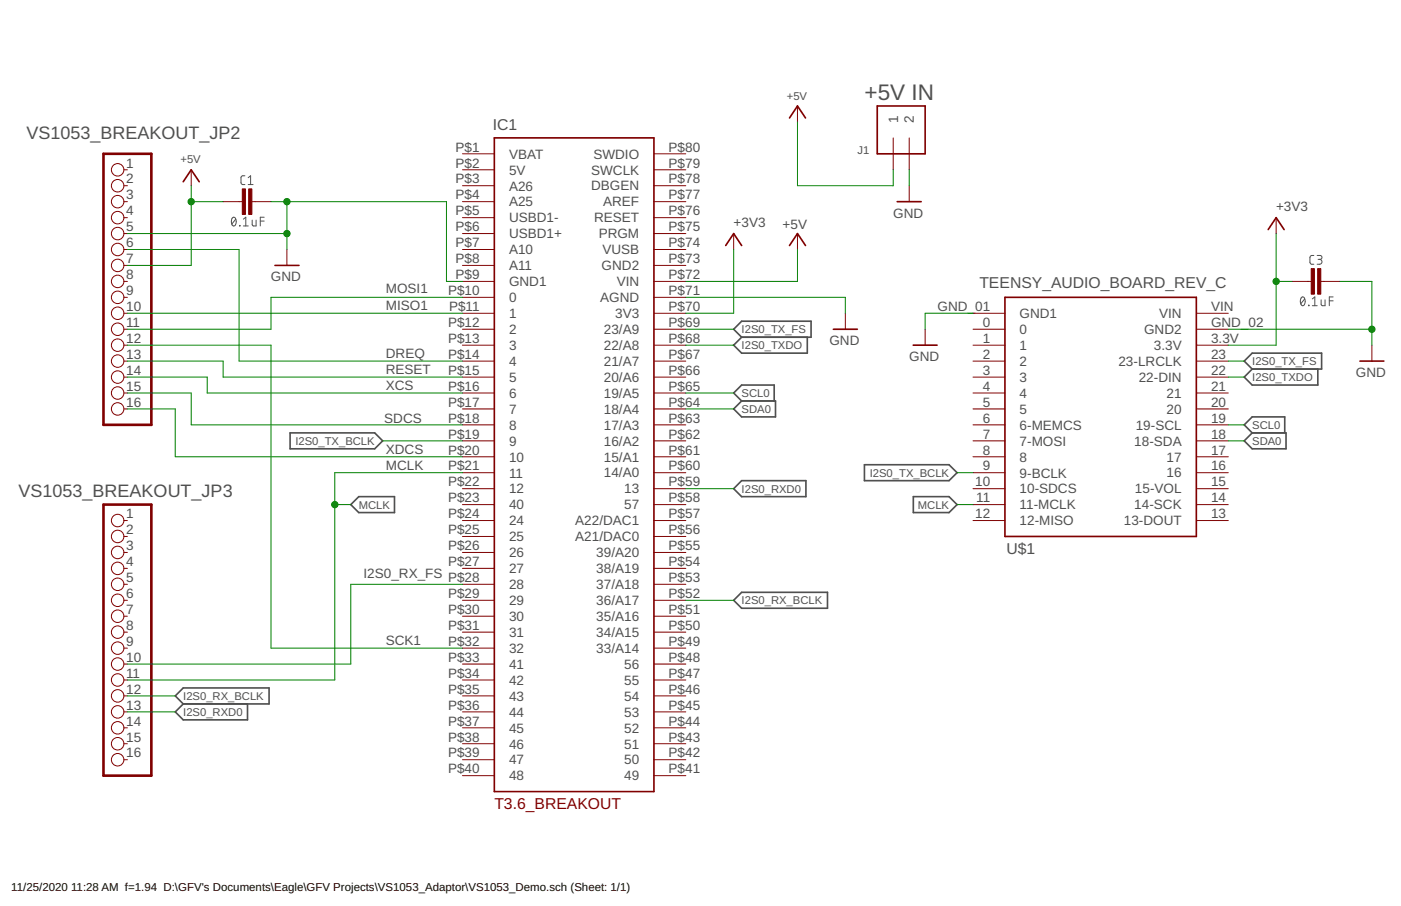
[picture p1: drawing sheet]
<?xml version="1.0" encoding="utf-8"?>
<!DOCTYPE eagle SYSTEM "eagle.dtd">
<!--
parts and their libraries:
microbuilder: This work is placed in the public domain, and may be freely used for commercial and non-commercial work with the following conditions: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
SparkFun-Capacitors: Licensing: Creative Commons ShareAlike 4.0 International - https://creativecommons.org/licenses/by-sa/4.0
-->
<eagle version="9.5.1">
<drawing>
<settings>
<setting alwaysvectorfont="no"/>
<setting verticaltext="up"/>
</settings>
<grid distance="0.1" unitdist="inch" unit="inch" style="lines" multiple="1" display="yes" altdistance="0.01" altunitdist="inch" altunit="inch"/>
<schematic xreflabel="%F%N/%S.%C%R" xrefpart="/%S.%C%R">
<libraries>
<library name="microbuilder">
<symbols>
<symbol name="PINHD16">
<wire x1="-6.35" y1="-22.86" x2="1.27" y2="-22.86" width="0.4064" layer="94"/>
<wire x1="1.27" y1="-22.86" x2="1.27" y2="20.32" width="0.4064" layer="94"/>
<wire x1="1.27" y1="20.32" x2="-6.35" y2="20.32" width="0.4064" layer="94"/>
<wire x1="-6.35" y1="20.32" x2="-6.35" y2="-22.86" width="0.4064" layer="94"/>
<text x="-6.35" y="20.955" size="1.778" layer="95">&gt;NAME</text>
<text x="-6.35" y="-25.4" size="1.778" layer="96">&gt;VALUE</text>
<pin name="1" x="-2.54" y="17.78" visible="pad" length="short" direction="pas" function="dot"/>
<pin name="2" x="-2.54" y="15.24" visible="pad" length="short" direction="pas" function="dot"/>
<pin name="3" x="-2.54" y="12.7" visible="pad" length="short" direction="pas" function="dot"/>
<pin name="4" x="-2.54" y="10.16" visible="pad" length="short" direction="pas" function="dot"/>
<pin name="5" x="-2.54" y="7.62" visible="pad" length="short" direction="pas" function="dot"/>
<pin name="6" x="-2.54" y="5.08" visible="pad" length="short" direction="pas" function="dot"/>
<pin name="7" x="-2.54" y="2.54" visible="pad" length="short" direction="pas" function="dot"/>
<pin name="8" x="-2.54" y="0" visible="pad" length="short" direction="pas" function="dot"/>
<pin name="9" x="-2.54" y="-2.54" visible="pad" length="short" direction="pas" function="dot"/>
<pin name="10" x="-2.54" y="-5.08" visible="pad" length="short" direction="pas" function="dot"/>
<pin name="11" x="-2.54" y="-7.62" visible="pad" length="short" direction="pas" function="dot"/>
<pin name="12" x="-2.54" y="-10.16" visible="pad" length="short" direction="pas" function="dot"/>
<pin name="13" x="-2.54" y="-12.7" visible="pad" length="short" direction="pas" function="dot"/>
<pin name="14" x="-2.54" y="-15.24" visible="pad" length="short" direction="pas" function="dot"/>
<pin name="15" x="-2.54" y="-17.78" visible="pad" length="short" direction="pas" function="dot"/>
<pin name="16" x="-2.54" y="-20.32" visible="pad" length="short" direction="pas" function="dot"/>
</symbol>
<symbol name="1X2">
<wire x1="-2.54" y1="5.08" x2="-2.54" y2="-2.54" width="0.254" layer="94"/>
<wire x1="-2.54" y1="-2.54" x2="5.08" y2="-2.54" width="0.254" layer="94"/>
<wire x1="5.08" y1="-2.54" x2="5.08" y2="5.08" width="0.254" layer="94"/>
<wire x1="5.08" y1="5.08" x2="-2.54" y2="5.08" width="0.254" layer="94"/>
<pin name="1" x="-5.08" y="2.54" visible="pin" length="middle" direction="pas"/>
<pin name="2" x="-5.08" y="0" visible="pin" length="middle" direction="pas"/>
<text x="-2.54" y="-5.08" size="1.27" layer="96">&gt;VALUE</text>
<text x="-2.54" y="7.62" size="1.27" layer="95">&gt;NAME</text>
</symbol>
</symbols>
<devicesets>
<deviceset name="HEADER-1X16" prefix="JP" uservalue="yes">
<gates>
<gate name="A" symbol="PINHD16" x="0" y="0"/>
</gates>
<devices>
<device name="" package="1X16_OVAL">
<connects>
<connect gate="A" pin="1" pad="1"/>
<connect gate="A" pin="10" pad="10"/>
<connect gate="A" pin="11" pad="11"/>
<connect gate="A" pin="12" pad="12"/>
<connect gate="A" pin="13" pad="13"/>
<connect gate="A" pin="14" pad="14"/>
<connect gate="A" pin="15" pad="15"/>
<connect gate="A" pin="16" pad="16"/>
<connect gate="A" pin="2" pad="2"/>
<connect gate="A" pin="3" pad="3"/>
<connect gate="A" pin="4" pad="4"/>
<connect gate="A" pin="5" pad="5"/>
<connect gate="A" pin="6" pad="6"/>
<connect gate="A" pin="7" pad="7"/>
<connect gate="A" pin="8" pad="8"/>
<connect gate="A" pin="9" pad="9"/>
</connects>
<technologies>
<technology name=""/>
</technologies>
</device>
<device name="ROUND" package="1X16_ROUND">
<connects>
<connect gate="A" pin="1" pad="1"/>
<connect gate="A" pin="10" pad="10"/>
<connect gate="A" pin="11" pad="11"/>
<connect gate="A" pin="12" pad="12"/>
<connect gate="A" pin="13" pad="13"/>
<connect gate="A" pin="14" pad="14"/>
<connect gate="A" pin="15" pad="15"/>
<connect gate="A" pin="16" pad="16"/>
<connect gate="A" pin="2" pad="2"/>
<connect gate="A" pin="3" pad="3"/>
<connect gate="A" pin="4" pad="4"/>
<connect gate="A" pin="5" pad="5"/>
<connect gate="A" pin="6" pad="6"/>
<connect gate="A" pin="7" pad="7"/>
<connect gate="A" pin="8" pad="8"/>
<connect gate="A" pin="9" pad="9"/>
</connects>
<technologies>
<technology name=""/>
</technologies>
</device>
<device name="2MM" package="1X16_2MM">
<connects>
<connect gate="A" pin="1" pad="P$1"/>
<connect gate="A" pin="10" pad="P$10"/>
<connect gate="A" pin="11" pad="P$11"/>
<connect gate="A" pin="12" pad="P$12"/>
<connect gate="A" pin="13" pad="P$13"/>
<connect gate="A" pin="14" pad="P$14"/>
<connect gate="A" pin="15" pad="P$15"/>
<connect gate="A" pin="16" pad="P$16"/>
<connect gate="A" pin="2" pad="P$2"/>
<connect gate="A" pin="3" pad="P$3"/>
<connect gate="A" pin="4" pad="P$4"/>
<connect gate="A" pin="5" pad="P$5"/>
<connect gate="A" pin="6" pad="P$6"/>
<connect gate="A" pin="7" pad="P$7"/>
<connect gate="A" pin="8" pad="P$8"/>
<connect gate="A" pin="9" pad="P$9"/>
</connects>
<technologies>
<technology name=""/>
</technologies>
</device>
<device name="2MM_OVAL" package="1X16_2MM_OVAL">
<connects>
<connect gate="A" pin="1" pad="P$1"/>
<connect gate="A" pin="10" pad="P$10"/>
<connect gate="A" pin="11" pad="P$11"/>
<connect gate="A" pin="12" pad="P$12"/>
<connect gate="A" pin="13" pad="P$13"/>
<connect gate="A" pin="14" pad="P$14"/>
<connect gate="A" pin="15" pad="P$15"/>
<connect gate="A" pin="16" pad="P$16"/>
<connect gate="A" pin="2" pad="P$2"/>
<connect gate="A" pin="3" pad="P$3"/>
<connect gate="A" pin="4" pad="P$4"/>
<connect gate="A" pin="5" pad="P$5"/>
<connect gate="A" pin="6" pad="P$6"/>
<connect gate="A" pin="7" pad="P$7"/>
<connect gate="A" pin="8" pad="P$8"/>
<connect gate="A" pin="9" pad="P$9"/>
</connects>
<technologies>
<technology name=""/>
</technologies>
</device>
</devices>
</deviceset>
<deviceset name="TERMBLOCK_1X2" prefix="J" uservalue="yes">
<gates>
<gate name="G$1" symbol="1X2" x="0" y="0"/>
</gates>
<devices>
<device name="" package="TERMBLOCK_1X2-3.5MM">
<connects>
<connect gate="G$1" pin="1" pad="1"/>
<connect gate="G$1" pin="2" pad="2"/>
</connects>
<technologies>
<technology name=""/>
</technologies>
</device>
</devices>
</deviceset>
</devicesets>
</library>
<library name="GFV">
<symbols>
<symbol name="T3.6_BREAKOUT">
<pin name="VBAT" x="-17.78" y="48.26" length="middle"/>
<pin name="5V" x="-17.78" y="45.72" length="middle"/>
<wire x1="-12.7" y1="50.8" x2="-12.7" y2="-53.34" width="0.254" layer="94"/>
<wire x1="-12.7" y1="-53.34" x2="12.7" y2="-53.34" width="0.254" layer="94"/>
<wire x1="12.7" y1="-53.34" x2="12.7" y2="50.8" width="0.254" layer="94"/>
<wire x1="12.7" y1="50.8" x2="-12.7" y2="50.8" width="0.254" layer="94"/>
<pin name="A26" x="-17.78" y="43.18" length="middle"/>
<pin name="A25" x="-17.78" y="40.64" length="middle"/>
<pin name="USBD1-" x="-17.78" y="38.1" length="middle"/>
<pin name="USBD1+" x="-17.78" y="35.56" length="middle"/>
<pin name="A11" x="-17.78" y="30.48" length="middle"/>
<pin name="GND1" x="-17.78" y="27.94" length="middle"/>
<pin name="0" x="-17.78" y="25.4" length="middle"/>
<pin name="1" x="-17.78" y="22.86" length="middle"/>
<pin name="2" x="-17.78" y="20.32" length="middle"/>
<pin name="3" x="-17.78" y="17.78" length="middle"/>
<pin name="4" x="-17.78" y="15.24" length="middle"/>
<pin name="5" x="-17.78" y="12.7" length="middle"/>
<pin name="6" x="-17.78" y="10.16" length="middle"/>
<pin name="7" x="-17.78" y="7.62" length="middle"/>
<pin name="8" x="-17.78" y="5.08" length="middle"/>
<pin name="9" x="-17.78" y="2.54" length="middle"/>
<pin name="10" x="-17.78" y="0" length="middle"/>
<pin name="11" x="-17.78" y="-2.54" length="middle"/>
<pin name="12" x="-17.78" y="-5.08" length="middle"/>
<pin name="40" x="-17.78" y="-7.62" length="middle"/>
<pin name="24" x="-17.78" y="-10.16" length="middle"/>
<pin name="25" x="-17.78" y="-12.7" length="middle"/>
<pin name="26" x="-17.78" y="-15.24" length="middle"/>
<pin name="27" x="-17.78" y="-17.78" length="middle"/>
<pin name="28" x="-17.78" y="-20.32" length="middle"/>
<pin name="29" x="-17.78" y="-22.86" length="middle"/>
<pin name="30" x="-17.78" y="-25.4" length="middle"/>
<pin name="31" x="-17.78" y="-27.94" length="middle"/>
<pin name="32" x="-17.78" y="-30.48" length="middle"/>
<pin name="41" x="-17.78" y="-33.02" length="middle"/>
<pin name="42" x="-17.78" y="-35.56" length="middle"/>
<pin name="43" x="-17.78" y="-38.1" length="middle"/>
<pin name="44" x="-17.78" y="-40.64" length="middle"/>
<pin name="45" x="-17.78" y="-43.18" length="middle"/>
<pin name="46" x="-17.78" y="-45.72" length="middle"/>
<pin name="47" x="-17.78" y="-48.26" length="middle"/>
<pin name="48" x="-17.78" y="-50.8" length="middle"/>
<pin name="A10" x="-17.78" y="33.02" length="middle"/>
<pin name="49" x="17.78" y="-50.8" length="middle" rot="R180"/>
<pin name="50" x="17.78" y="-48.26" length="middle" rot="R180"/>
<pin name="51" x="17.78" y="-45.72" length="middle" rot="R180"/>
<pin name="52" x="17.78" y="-43.18" length="middle" rot="R180"/>
<pin name="53" x="17.78" y="-40.64" length="middle" rot="R180"/>
<pin name="54" x="17.78" y="-38.1" length="middle" rot="R180"/>
<pin name="55" x="17.78" y="-35.56" length="middle" rot="R180"/>
<pin name="56" x="17.78" y="-33.02" length="middle" rot="R180"/>
<pin name="33/A14" x="17.78" y="-30.48" length="middle" rot="R180"/>
<pin name="34/A15" x="17.78" y="-27.94" length="middle" rot="R180"/>
<pin name="35/A16" x="17.78" y="-25.4" length="middle" rot="R180"/>
<pin name="36/A17" x="17.78" y="-22.86" length="middle" rot="R180"/>
<pin name="37/A18" x="17.78" y="-20.32" length="middle" rot="R180"/>
<pin name="38/A19" x="17.78" y="-17.78" length="middle" rot="R180"/>
<pin name="39/A20" x="17.78" y="-15.24" length="middle" rot="R180"/>
<pin name="A21/DAC0" x="17.78" y="-12.7" length="middle" rot="R180"/>
<pin name="A22/DAC1" x="17.78" y="-10.16" length="middle" rot="R180"/>
<pin name="57" x="17.78" y="-7.62" length="middle" rot="R180"/>
<pin name="13" x="17.78" y="-5.08" length="middle" rot="R180"/>
<pin name="14/A0" x="17.78" y="-2.54" length="middle" rot="R180"/>
<pin name="15/A1" x="17.78" y="0" length="middle" rot="R180"/>
<pin name="16/A2" x="17.78" y="2.54" length="middle" rot="R180"/>
<pin name="17/A3" x="17.78" y="5.08" length="middle" rot="R180"/>
<pin name="18/A4" x="17.78" y="7.62" length="middle" rot="R180"/>
<pin name="19/A5" x="17.78" y="10.16" length="middle" rot="R180"/>
<pin name="20/A6" x="17.78" y="12.7" length="middle" rot="R180"/>
<pin name="21/A7" x="17.78" y="15.24" length="middle" rot="R180"/>
<pin name="22/A8" x="17.78" y="17.78" length="middle" rot="R180"/>
<pin name="23/A9" x="17.78" y="20.32" length="middle" rot="R180"/>
<pin name="3V3" x="17.78" y="22.86" length="middle" rot="R180"/>
<pin name="AGND" x="17.78" y="25.4" length="middle" rot="R180"/>
<pin name="VIN" x="17.78" y="27.94" length="middle" rot="R180"/>
<pin name="GND2" x="17.78" y="30.48" length="middle" rot="R180"/>
<pin name="VUSB" x="17.78" y="33.02" length="middle" rot="R180"/>
<pin name="PRGM" x="17.78" y="35.56" length="middle" rot="R180"/>
<pin name="RESET" x="17.78" y="38.1" length="middle" rot="R180"/>
<pin name="AREF" x="17.78" y="40.64" length="middle" rot="R180"/>
<pin name="DBGEN" x="17.78" y="43.18" length="middle" rot="R180"/>
<pin name="SWCLK" x="17.78" y="45.72" length="middle" rot="R180"/>
<pin name="SWDIO" x="17.78" y="48.26" length="middle" rot="R180"/>
<text x="-12.954" y="52.07" size="1.778" layer="95">&gt;NAME</text>
<text x="-12.7" y="-56.134" size="1.778" layer="94">&gt;VALUE</text>
</symbol>
<symbol name="TEENSY_AUDIO_BOARD_REV_C">
<pin name="GND1" x="-20.32" y="17.78" length="middle"/>
<pin name="0" x="-20.32" y="15.24" length="middle"/>
<pin name="1" x="-20.32" y="12.7" length="middle"/>
<pin name="2" x="-20.32" y="10.16" length="middle"/>
<pin name="3" x="-20.32" y="7.62" length="middle"/>
<pin name="4" x="-20.32" y="5.08" length="middle"/>
<pin name="5" x="-20.32" y="2.54" length="middle"/>
<pin name="6-MEMCS" x="-20.32" y="0" length="middle"/>
<pin name="7-MOSI" x="-20.32" y="-2.54" length="middle"/>
<pin name="8" x="-20.32" y="-5.08" length="middle"/>
<pin name="9-BCLK" x="-20.32" y="-7.62" length="middle"/>
<pin name="10-SDCS" x="-20.32" y="-10.16" length="middle"/>
<pin name="11-MCLK" x="-20.32" y="-12.7" length="middle"/>
<pin name="12-MISO" x="-20.32" y="-15.24" length="middle"/>
<pin name="GND2" x="20.32" y="15.24" length="middle" rot="R180"/>
<pin name="3.3V" x="20.32" y="12.7" length="middle" rot="R180"/>
<pin name="23-LRCLK" x="20.32" y="10.16" length="middle" rot="R180"/>
<pin name="22-DIN" x="20.32" y="7.62" length="middle" rot="R180"/>
<pin name="21" x="20.32" y="5.08" length="middle" rot="R180"/>
<pin name="20" x="20.32" y="2.54" length="middle" rot="R180"/>
<pin name="19-SCL" x="20.32" y="0" length="middle" rot="R180"/>
<pin name="18-SDA" x="20.32" y="-2.54" length="middle" rot="R180"/>
<pin name="17" x="20.32" y="-5.08" length="middle" rot="R180"/>
<pin name="16" x="20.32" y="-7.62" length="middle" rot="R180"/>
<pin name="15-VOL" x="20.32" y="-10.16" length="middle" rot="R180"/>
<pin name="14-SCK" x="20.32" y="-12.7" length="middle" rot="R180"/>
<pin name="13-DOUT" x="20.32" y="-15.24" length="middle" rot="R180"/>
<pin name="VIN" x="20.32" y="17.78" length="middle" rot="R180"/>
<wire x1="-15.24" y1="20.32" x2="-15.24" y2="-17.78" width="0.254" layer="94"/>
<wire x1="-15.24" y1="-17.78" x2="15.24" y2="-17.78" width="0.254" layer="94"/>
<wire x1="15.24" y1="-17.78" x2="15.24" y2="20.32" width="0.254" layer="94"/>
<wire x1="15.24" y1="20.32" x2="-15.24" y2="20.32" width="0.254" layer="94"/>
<text x="-14.986" y="21.336" size="1.778" layer="95">&gt;NAME</text>
<text x="6.096" y="21.336" size="1.778" layer="96">&gt;VALUE</text>
</symbol>
</symbols>
<devicesets>
<deviceset name="T3.6_BREAKOUT" prefix="IC">
<gates>
<gate name="G$1" symbol="T3.6_BREAKOUT" x="0" y="0"/>
</gates>
<devices>
<device name="" package="T3.6_BREAKOUT">
<connects>
<connect gate="G$1" pin="0" pad="P$10"/>
<connect gate="G$1" pin="1" pad="P$11"/>
<connect gate="G$1" pin="10" pad="P$20"/>
<connect gate="G$1" pin="11" pad="P$21"/>
<connect gate="G$1" pin="12" pad="P$22"/>
<connect gate="G$1" pin="13" pad="P$59"/>
<connect gate="G$1" pin="14/A0" pad="P$60"/>
<connect gate="G$1" pin="15/A1" pad="P$61"/>
<connect gate="G$1" pin="16/A2" pad="P$62"/>
<connect gate="G$1" pin="17/A3" pad="P$63"/>
<connect gate="G$1" pin="18/A4" pad="P$64"/>
<connect gate="G$1" pin="19/A5" pad="P$65"/>
<connect gate="G$1" pin="2" pad="P$12"/>
<connect gate="G$1" pin="20/A6" pad="P$66"/>
<connect gate="G$1" pin="21/A7" pad="P$67"/>
<connect gate="G$1" pin="22/A8" pad="P$68"/>
<connect gate="G$1" pin="23/A9" pad="P$69"/>
<connect gate="G$1" pin="24" pad="P$24"/>
<connect gate="G$1" pin="25" pad="P$25"/>
<connect gate="G$1" pin="26" pad="P$26"/>
<connect gate="G$1" pin="27" pad="P$27"/>
<connect gate="G$1" pin="28" pad="P$28"/>
<connect gate="G$1" pin="29" pad="P$29"/>
<connect gate="G$1" pin="3" pad="P$13"/>
<connect gate="G$1" pin="30" pad="P$30"/>
<connect gate="G$1" pin="31" pad="P$31"/>
<connect gate="G$1" pin="32" pad="P$32"/>
<connect gate="G$1" pin="33/A14" pad="P$49"/>
<connect gate="G$1" pin="34/A15" pad="P$50"/>
<connect gate="G$1" pin="35/A16" pad="P$51"/>
<connect gate="G$1" pin="36/A17" pad="P$52"/>
<connect gate="G$1" pin="37/A18" pad="P$53"/>
<connect gate="G$1" pin="38/A19" pad="P$54"/>
<connect gate="G$1" pin="39/A20" pad="P$55"/>
<connect gate="G$1" pin="3V3" pad="P$70"/>
<connect gate="G$1" pin="4" pad="P$14"/>
<connect gate="G$1" pin="40" pad="P$23"/>
<connect gate="G$1" pin="41" pad="P$33"/>
<connect gate="G$1" pin="42" pad="P$34"/>
<connect gate="G$1" pin="43" pad="P$35"/>
<connect gate="G$1" pin="44" pad="P$36"/>
<connect gate="G$1" pin="45" pad="P$37"/>
<connect gate="G$1" pin="46" pad="P$38"/>
<connect gate="G$1" pin="47" pad="P$39"/>
<connect gate="G$1" pin="48" pad="P$40"/>
<connect gate="G$1" pin="49" pad="P$41"/>
<connect gate="G$1" pin="5" pad="P$15"/>
<connect gate="G$1" pin="50" pad="P$42"/>
<connect gate="G$1" pin="51" pad="P$43"/>
<connect gate="G$1" pin="52" pad="P$44"/>
<connect gate="G$1" pin="53" pad="P$45"/>
<connect gate="G$1" pin="54" pad="P$46"/>
<connect gate="G$1" pin="55" pad="P$47"/>
<connect gate="G$1" pin="56" pad="P$48"/>
<connect gate="G$1" pin="57" pad="P$58"/>
<connect gate="G$1" pin="5V" pad="P$2"/>
<connect gate="G$1" pin="6" pad="P$16"/>
<connect gate="G$1" pin="7" pad="P$17"/>
<connect gate="G$1" pin="8" pad="P$18"/>
<connect gate="G$1" pin="9" pad="P$19"/>
<connect gate="G$1" pin="A10" pad="P$7"/>
<connect gate="G$1" pin="A11" pad="P$8"/>
<connect gate="G$1" pin="A21/DAC0" pad="P$56"/>
<connect gate="G$1" pin="A22/DAC1" pad="P$57"/>
<connect gate="G$1" pin="A25" pad="P$4"/>
<connect gate="G$1" pin="A26" pad="P$3"/>
<connect gate="G$1" pin="AGND" pad="P$71"/>
<connect gate="G$1" pin="AREF" pad="P$77"/>
<connect gate="G$1" pin="DBGEN" pad="P$78"/>
<connect gate="G$1" pin="GND1" pad="P$9"/>
<connect gate="G$1" pin="GND2" pad="P$73"/>
<connect gate="G$1" pin="PRGM" pad="P$75"/>
<connect gate="G$1" pin="RESET" pad="P$76"/>
<connect gate="G$1" pin="SWCLK" pad="P$79"/>
<connect gate="G$1" pin="SWDIO" pad="P$80"/>
<connect gate="G$1" pin="USBD1+" pad="P$6"/>
<connect gate="G$1" pin="USBD1-" pad="P$5"/>
<connect gate="G$1" pin="VBAT" pad="P$1"/>
<connect gate="G$1" pin="VIN" pad="P$72"/>
<connect gate="G$1" pin="VUSB" pad="P$74"/>
</connects>
<technologies>
<technology name=""/>
</technologies>
</device>
</devices>
</deviceset>
<deviceset name="TEENSY_AUDIO_BOARD_REV_C">
<gates>
<gate name="G$1" symbol="TEENSY_AUDIO_BOARD_REV_C" x="0" y="-2.54"/>
</gates>
<devices>
<device name="" package="TEENSY_AUDIO_BOARD">
<connects>
<connect gate="G$1" pin="0" pad="0"/>
<connect gate="G$1" pin="1" pad="1"/>
<connect gate="G$1" pin="10-SDCS" pad="10"/>
<connect gate="G$1" pin="11-MCLK" pad="11"/>
<connect gate="G$1" pin="12-MISO" pad="12"/>
<connect gate="G$1" pin="13-DOUT" pad="13"/>
<connect gate="G$1" pin="14-SCK" pad="14"/>
<connect gate="G$1" pin="15-VOL" pad="15"/>
<connect gate="G$1" pin="16" pad="16"/>
<connect gate="G$1" pin="17" pad="17"/>
<connect gate="G$1" pin="18-SDA" pad="18"/>
<connect gate="G$1" pin="19-SCL" pad="19"/>
<connect gate="G$1" pin="2" pad="2"/>
<connect gate="G$1" pin="20" pad="20"/>
<connect gate="G$1" pin="21" pad="21"/>
<connect gate="G$1" pin="22-DIN" pad="22"/>
<connect gate="G$1" pin="23-LRCLK" pad="23"/>
<connect gate="G$1" pin="3" pad="3"/>
<connect gate="G$1" pin="3.3V" pad="3.3V"/>
<connect gate="G$1" pin="4" pad="4"/>
<connect gate="G$1" pin="5" pad="5"/>
<connect gate="G$1" pin="6-MEMCS" pad="6"/>
<connect gate="G$1" pin="7-MOSI" pad="7"/>
<connect gate="G$1" pin="8" pad="8"/>
<connect gate="G$1" pin="9-BCLK" pad="9"/>
<connect gate="G$1" pin="GND1" pad="GND_01"/>
<connect gate="G$1" pin="GND2" pad="GND_02"/>
<connect gate="G$1" pin="VIN" pad="VIN"/>
</connects>
<technologies>
<technology name=""/>
</technologies>
</device>
</devices>
</deviceset>
</devicesets>
</library>
<library name="supply1">
<symbols>
<symbol name="GND">
<wire x1="-1.905" y1="0" x2="1.905" y2="0" width="0.254" layer="94"/>
<text x="-2.54" y="-2.54" size="1.778" layer="96">&gt;VALUE</text>
<pin name="GND" x="0" y="2.54" visible="off" length="short" direction="sup" rot="R270"/>
</symbol>
<symbol name="+5V">
<wire x1="1.27" y1="-1.905" x2="0" y2="0" width="0.254" layer="94"/>
<wire x1="0" y1="0" x2="-1.27" y2="-1.905" width="0.254" layer="94"/>
<text x="-2.54" y="-5.08" size="1.778" layer="96" rot="R90">&gt;VALUE</text>
<pin name="+5V" x="0" y="-2.54" visible="off" length="short" direction="sup" rot="R90"/>
</symbol>
<symbol name="+3V3">
<wire x1="1.27" y1="-1.905" x2="0" y2="0" width="0.254" layer="94"/>
<wire x1="0" y1="0" x2="-1.27" y2="-1.905" width="0.254" layer="94"/>
<text x="-2.54" y="-5.08" size="1.778" layer="96" rot="R90">&gt;VALUE</text>
<pin name="+3V3" x="0" y="-2.54" visible="off" length="short" direction="sup" rot="R90"/>
</symbol>
</symbols>
<devicesets>
<deviceset name="GND" prefix="GND">
<gates>
<gate name="1" symbol="GND" x="0" y="0"/>
</gates>
<devices>
<device name="">
<technologies>
<technology name=""/>
</technologies>
</device>
</devices>
</deviceset>
<deviceset name="+5V" prefix="P+">
<gates>
<gate name="1" symbol="+5V" x="0" y="0"/>
</gates>
<devices>
<device name="">
<technologies>
<technology name=""/>
</technologies>
</device>
</devices>
</deviceset>
<deviceset name="+3V3" prefix="+3V3">
<gates>
<gate name="G$1" symbol="+3V3" x="0" y="0"/>
</gates>
<devices>
<device name="">
<technologies>
<technology name=""/>
</technologies>
</device>
</devices>
</deviceset>
</devicesets>
</library>
<library name="SparkFun-Capacitors">
<symbols>
<symbol name="CAP">
<wire x1="0" y1="2.54" x2="0" y2="2.032" width="0.1524" layer="94"/>
<wire x1="0" y1="0" x2="0" y2="0.508" width="0.1524" layer="94"/>
<text x="1.524" y="2.921" size="1.778" layer="95" font="vector">&gt;NAME</text>
<text x="1.524" y="-2.159" size="1.778" layer="96" font="vector">&gt;VALUE</text>
<rectangle x1="-2.032" y1="0.508" x2="2.032" y2="1.016" layer="94"/>
<rectangle x1="-2.032" y1="1.524" x2="2.032" y2="2.032" layer="94"/>
<pin name="1" x="0" y="5.08" visible="off" length="short" direction="pas" swaplevel="1" rot="R270"/>
<pin name="2" x="0" y="-2.54" visible="off" length="short" direction="pas" swaplevel="1" rot="R90"/>
</symbol>
</symbols>
<devicesets>
<deviceset name="0.1UF" prefix="C">
<gates>
<gate name="G$1" symbol="CAP" x="0" y="0"/>
</gates>
<devices>
<device name="-0402-16V-10%" package="0402">
<connects>
<connect gate="G$1" pin="1" pad="1"/>
<connect gate="G$1" pin="2" pad="2"/>
</connects>
<package3dinstances>
<package3dinstance package3d_urn="urn:adsk.eagle:package:37413/1"/>
</package3dinstances>
<technologies>
<technology name="">
<attribute name="PROD_ID" value="CAP-12416"/>
<attribute name="VALUE" value="0.1uF"/>
</technology>
</technologies>
</device>
<device name="-0603-25V-(+80/-20%)" package="0603">
<connects>
<connect gate="G$1" pin="1" pad="1"/>
<connect gate="G$1" pin="2" pad="2"/>
</connects>
<package3dinstances>
<package3dinstance package3d_urn="urn:adsk.eagle:package:37414/1"/>
</package3dinstances>
<technologies>
<technology name="">
<attribute name="PROD_ID" value="CAP-00810"/>
<attribute name="VALUE" value="0.1uF"/>
</technology>
</technologies>
</device>
<device name="-0603-25V-5%" package="0603">
<connects>
<connect gate="G$1" pin="1" pad="1"/>
<connect gate="G$1" pin="2" pad="2"/>
</connects>
<package3dinstances>
<package3dinstance package3d_urn="urn:adsk.eagle:package:37414/1"/>
</package3dinstances>
<technologies>
<technology name="">
<attribute name="PROD_ID" value="CAP-08604"/>
<attribute name="VALUE" value="0.1uF"/>
</technology>
</technologies>
</device>
<device name="-KIT-EZ-50V-20%" package="CAP-PTH-SMALL-KIT">
<connects>
<connect gate="G$1" pin="1" pad="1"/>
<connect gate="G$1" pin="2" pad="2"/>
</connects>
<package3dinstances>
<package3dinstance package3d_urn="urn:adsk.eagle:package:37428/1"/>
</package3dinstances>
<technologies>
<technology name="">
<attribute name="PROD_ID" value="CAP-08370"/>
<attribute name="VALUE" value="0.1uF"/>
</technology>
</technologies>
</device>
<device name="-0603-100V-10%" package="0603">
<connects>
<connect gate="G$1" pin="1" pad="1"/>
<connect gate="G$1" pin="2" pad="2"/>
</connects>
<package3dinstances>
<package3dinstance package3d_urn="urn:adsk.eagle:package:37414/1"/>
</package3dinstances>
<technologies>
<technology name="">
<attribute name="PROD_ID" value="CAP-08390"/>
<attribute name="VALUE" value="0.1uF"/>
</technology>
</technologies>
</device>
</devices>
</deviceset>
</devicesets>
</library>
</libraries>
<attributes>
</attributes>
<variantdefs>
</variantdefs>
<classes>
<class number="0" name="default" width="0" drill="0">
</class>
</classes>
<parts>
<part name="VS1053_BREAKOUT_JP2" library="microbuilder" deviceset="HEADER-1X16" device="ROUND"/>
<part name="VS1053_BREAKOUT_JP3" library="microbuilder" deviceset="HEADER-1X16" device="ROUND"/>
<part name="IC1" library="GFV" deviceset="T3.6_BREAKOUT" device=""/>
<part name="GND1" library="supply1" deviceset="GND" device=""/>
<part name="P+1" library="supply1" deviceset="+5V" device=""/>
<part name="C1" library="SparkFun-Capacitors" deviceset="0.1UF" device="-KIT-EZ-50V-20%" package3d_urn="urn:adsk.eagle:package:37428/1" value="0.1uF"/>
<part name="GND2" library="supply1" deviceset="GND" device=""/>
<part name="U$1" library="GFV" deviceset="TEENSY_AUDIO_BOARD_REV_C" device=""/>
<part name="+3V1" library="supply1" deviceset="+3V3" device=""/>
<part name="GND3" library="supply1" deviceset="GND" device=""/>
<part name="GND4" library="supply1" deviceset="GND" device=""/>
<part name="C3" library="SparkFun-Capacitors" deviceset="0.1UF" device="-KIT-EZ-50V-20%" package3d_urn="urn:adsk.eagle:package:37428/1" value="0.1uF"/>
<part name="+3V2" library="supply1" deviceset="+3V3" device=""/>
<part name="P+3" library="supply1" deviceset="+5V" device=""/>
<part name="J1" library="microbuilder" deviceset="TERMBLOCK_1X2" device=""/>
<part name="GND5" library="supply1" deviceset="GND" device=""/>
<part name="P+2" library="supply1" deviceset="+5V" device=""/>
</parts>
<sheets>
<sheet>
<plain>
<text x="46.228" y="56.896" size="2.54" layer="96">+5V IN</text>
</plain>
<instances>
<instance part="VS1053_BREAKOUT_JP2" gate="A" x="-73.66" y="27.94" smashed="yes" rot="MR0">
<attribute name="NAME" x="-53.086" y="50.673" size="2.032" layer="95" rot="MR0"/>
<attribute name="VALUE" x="-67.31" y="2.54" size="1.778" layer="96" rot="MR0"/>
</instance>
<instance part="VS1053_BREAKOUT_JP3" gate="A" x="-73.66" y="-27.94" smashed="yes" rot="MR0">
<attribute name="NAME" x="-54.356" y="-6.477" size="2.032" layer="95" rot="MR0"/>
<attribute name="VALUE" x="-67.31" y="-53.34" size="1.778" layer="96" rot="MR0"/>
</instance>
<instance part="IC1" gate="G$1" x="0" y="0" smashed="yes">
<attribute name="NAME" x="-12.954" y="52.07" size="1.778" layer="95"/>
<attribute name="VALUE" x="-12.7" y="-56.134" size="1.778" layer="94"/>
</instance>
<instance part="GND1" gate="1" x="-45.72" y="30.48" smashed="yes">
<attribute name="VALUE" x="-48.26" y="27.94" size="1.524" layer="96"/>
</instance>
<instance part="P+1" gate="1" x="-60.96" y="45.72" smashed="yes">
<attribute name="VALUE" x="-59.436" y="48.006" size="1.27" layer="96" rot="R180"/>
</instance>
<instance part="C1" gate="G$1" x="-50.8" y="40.64" smashed="yes" rot="R90">
<attribute name="NAME" x="-51.054" y="44.831" size="1.524" layer="95" font="vector" rot="R180"/>
<attribute name="VALUE" x="-49.276" y="38.227" size="1.524" layer="96" font="vector" rot="R180"/>
</instance>
<instance part="GND2" gate="1" x="43.18" y="20.32" smashed="yes">
<attribute name="VALUE" x="40.64" y="17.78" size="1.524" layer="96"/>
</instance>
<instance part="U$1" gate="G$1" x="83.82" y="5.08" smashed="yes">
<attribute name="NAME" x="68.834" y="-15.494" size="1.778" layer="95"/>
<attribute name="VALUE" x="64.516" y="26.924" size="1.778" layer="96"/>
</instance>
<instance part="+3V1" gate="G$1" x="25.4" y="35.56" smashed="yes">
<attribute name="VALUE" x="30.48" y="38.1" size="1.524" layer="96" rot="R180"/>
</instance>
<instance part="GND3" gate="1" x="127" y="15.24" smashed="yes">
<attribute name="VALUE" x="124.46" y="12.7" size="1.524" layer="96"/>
</instance>
<instance part="GND4" gate="1" x="55.88" y="17.78" smashed="yes">
<attribute name="VALUE" x="53.34" y="15.24" size="1.524" layer="96"/>
</instance>
<instance part="C3" gate="G$1" x="119.38" y="27.94" smashed="yes" rot="R90">
<attribute name="NAME" x="119.126" y="32.131" size="1.524" layer="95" font="vector" rot="R180"/>
<attribute name="VALUE" x="120.904" y="25.527" size="1.524" layer="96" font="vector" rot="R180"/>
</instance>
<instance part="+3V2" gate="G$1" x="111.76" y="38.1" smashed="yes">
<attribute name="VALUE" x="116.84" y="40.64" size="1.524" layer="96" rot="R180"/>
</instance>
<instance part="P+3" gate="1" x="35.56" y="35.56" smashed="yes">
<attribute name="VALUE" x="37.084" y="37.846" size="1.524" layer="96" rot="R180"/>
</instance>
<instance part="J1" gate="G$1" x="53.34" y="50.8" smashed="yes" rot="R90">
<attribute name="VALUE" x="58.42" y="48.26" size="1.27" layer="96" rot="R90"/>
<attribute name="NAME" x="46.99" y="49.53" size="1.27" layer="95" rot="R180"/>
</instance>
<instance part="GND5" gate="1" x="53.34" y="40.64" smashed="yes">
<attribute name="VALUE" x="50.8" y="38.1" size="1.524" layer="96"/>
</instance>
<instance part="P+2" gate="1" x="35.56" y="55.88" smashed="yes">
<attribute name="VALUE" x="37.084" y="58.166" size="1.27" layer="96" rot="R180"/>
</instance>
</instances>
<busses>
</busses>
<nets>
<net name="SCK1" class="0">
<segment>
<pinref part="VS1053_BREAKOUT_JP2" gate="A" pin="12"/>
<wire x1="-71.12" y1="17.78" x2="-48.26" y2="17.78" width="0.1524" layer="91"/>
<wire x1="-48.26" y1="17.78" x2="-48.26" y2="-30.48" width="0.1524" layer="91"/>
<pinref part="IC1" gate="G$1" pin="32"/>
<wire x1="-48.26" y1="-30.48" x2="-17.78" y2="-30.48" width="0.1524" layer="91"/>
<label x="-29.972" y="-29.972" size="1.524" layer="95"/>
</segment>
</net>
<net name="MISO1" class="0">
<segment>
<pinref part="VS1053_BREAKOUT_JP2" gate="A" pin="10"/>
<pinref part="IC1" gate="G$1" pin="1"/>
<wire x1="-71.12" y1="22.86" x2="-17.78" y2="22.86" width="0.1524" layer="91"/>
<label x="-29.972" y="23.368" size="1.524" layer="95"/>
</segment>
</net>
<net name="MOSI1" class="0">
<segment>
<pinref part="VS1053_BREAKOUT_JP2" gate="A" pin="11"/>
<wire x1="-71.12" y1="20.32" x2="-48.26" y2="20.32" width="0.1524" layer="91"/>
<wire x1="-48.26" y1="20.32" x2="-48.26" y2="25.4" width="0.1524" layer="91"/>
<pinref part="IC1" gate="G$1" pin="0"/>
<wire x1="-48.26" y1="25.4" x2="-17.78" y2="25.4" width="0.1524" layer="91"/>
<label x="-29.972" y="26.162" size="1.524" layer="95"/>
</segment>
</net>
<net name="DREQ" class="0">
<segment>
<pinref part="VS1053_BREAKOUT_JP2" gate="A" pin="6"/>
<wire x1="-71.12" y1="33.02" x2="-53.34" y2="33.02" width="0.1524" layer="91"/>
<wire x1="-53.34" y1="33.02" x2="-53.34" y2="15.24" width="0.1524" layer="91"/>
<pinref part="IC1" gate="G$1" pin="4"/>
<wire x1="-53.34" y1="15.24" x2="-17.78" y2="15.24" width="0.1524" layer="91"/>
<label x="-29.972" y="15.748" size="1.524" layer="95"/>
</segment>
</net>
<net name="RESET" class="0">
<segment>
<pinref part="IC1" gate="G$1" pin="5"/>
<wire x1="-17.78" y1="12.7" x2="-55.88" y2="12.7" width="0.1524" layer="91"/>
<wire x1="-55.88" y1="12.7" x2="-55.88" y2="15.24" width="0.1524" layer="91"/>
<pinref part="VS1053_BREAKOUT_JP2" gate="A" pin="13"/>
<wire x1="-55.88" y1="15.24" x2="-71.12" y2="15.24" width="0.1524" layer="91"/>
<label x="-29.972" y="13.208" size="1.524" layer="95"/>
</segment>
</net>
<net name="XCS" class="0">
<segment>
<pinref part="IC1" gate="G$1" pin="6"/>
<wire x1="-17.78" y1="10.16" x2="-58.42" y2="10.16" width="0.1524" layer="91"/>
<wire x1="-58.42" y1="10.16" x2="-58.42" y2="12.7" width="0.1524" layer="91"/>
<pinref part="VS1053_BREAKOUT_JP2" gate="A" pin="14"/>
<wire x1="-58.42" y1="12.7" x2="-71.12" y2="12.7" width="0.1524" layer="91"/>
<label x="-29.972" y="10.668" size="1.524" layer="95"/>
</segment>
</net>
<net name="SDCS" class="0">
<segment>
<pinref part="IC1" gate="G$1" pin="8"/>
<wire x1="-17.78" y1="5.08" x2="-60.96" y2="5.08" width="0.1524" layer="91"/>
<wire x1="-60.96" y1="5.08" x2="-60.96" y2="10.16" width="0.1524" layer="91"/>
<pinref part="VS1053_BREAKOUT_JP2" gate="A" pin="15"/>
<wire x1="-60.96" y1="10.16" x2="-71.12" y2="10.16" width="0.1524" layer="91"/>
<label x="-30.226" y="5.334" size="1.524" layer="95"/>
</segment>
</net>
<net name="XDCS" class="0">
<segment>
<pinref part="IC1" gate="G$1" pin="10"/>
<wire x1="-17.78" y1="0" x2="-63.5" y2="0" width="0.1524" layer="91"/>
<wire x1="-63.5" y1="0" x2="-63.5" y2="7.62" width="0.1524" layer="91"/>
<pinref part="VS1053_BREAKOUT_JP2" gate="A" pin="16"/>
<wire x1="-63.5" y1="7.62" x2="-71.12" y2="7.62" width="0.1524" layer="91"/>
<label x="-29.972" y="0.508" size="1.524" layer="95"/>
</segment>
</net>
<net name="+5V" class="0">
<segment>
<pinref part="VS1053_BREAKOUT_JP2" gate="A" pin="7"/>
<wire x1="-71.12" y1="30.48" x2="-60.96" y2="30.48" width="0.1524" layer="91"/>
<wire x1="-60.96" y1="30.48" x2="-60.96" y2="40.64" width="0.1524" layer="91"/>
<pinref part="P+1" gate="1" pin="+5V"/>
<pinref part="C1" gate="G$1" pin="1"/>
<wire x1="-60.96" y1="40.64" x2="-60.96" y2="43.18" width="0.1524" layer="91"/>
<wire x1="-60.96" y1="40.64" x2="-55.88" y2="40.64" width="0.1524" layer="91"/>
<junction x="-60.96" y="40.64"/>
</segment>
<segment>
<pinref part="IC1" gate="G$1" pin="VIN"/>
<wire x1="17.78" y1="27.94" x2="35.56" y2="27.94" width="0.1524" layer="91"/>
<pinref part="P+3" gate="1" pin="+5V"/>
<wire x1="35.56" y1="27.94" x2="35.56" y2="33.02" width="0.1524" layer="91"/>
</segment>
<segment>
<pinref part="J1" gate="G$1" pin="1"/>
<wire x1="50.8" y1="45.72" x2="50.8" y2="43.18" width="0.1524" layer="91"/>
<wire x1="50.8" y1="43.18" x2="35.56" y2="43.18" width="0.1524" layer="91"/>
<wire x1="35.56" y1="43.18" x2="35.56" y2="53.34" width="0.1524" layer="91"/>
<pinref part="P+2" gate="1" pin="+5V"/>
</segment>
</net>
<net name="GND" class="0">
<segment>
<pinref part="VS1053_BREAKOUT_JP2" gate="A" pin="5"/>
<wire x1="-71.12" y1="35.56" x2="-45.72" y2="35.56" width="0.1524" layer="91"/>
<pinref part="GND1" gate="1" pin="GND"/>
<wire x1="-45.72" y1="35.56" x2="-45.72" y2="33.02" width="0.1524" layer="91"/>
<wire x1="-48.26" y1="40.64" x2="-45.72" y2="40.64" width="0.1524" layer="91"/>
<junction x="-45.72" y="35.56"/>
<pinref part="C1" gate="G$1" pin="2"/>
<wire x1="-45.72" y1="40.64" x2="-45.72" y2="35.56" width="0.1524" layer="91"/>
<pinref part="IC1" gate="G$1" pin="GND1"/>
<wire x1="-17.78" y1="27.94" x2="-20.32" y2="27.94" width="0.1524" layer="91"/>
<wire x1="-20.32" y1="27.94" x2="-20.32" y2="40.64" width="0.1524" layer="91"/>
<wire x1="-20.32" y1="40.64" x2="-45.72" y2="40.64" width="0.1524" layer="91"/>
<junction x="-45.72" y="40.64"/>
</segment>
<segment>
<pinref part="U$1" gate="G$1" pin="GND2"/>
<wire x1="104.14" y1="20.32" x2="127" y2="20.32" width="0.1524" layer="91"/>
<wire x1="127" y1="20.32" x2="127" y2="17.78" width="0.1524" layer="91"/>
<pinref part="GND3" gate="1" pin="GND"/>
<pinref part="C3" gate="G$1" pin="2"/>
<wire x1="121.92" y1="27.94" x2="127" y2="27.94" width="0.1524" layer="91"/>
<wire x1="127" y1="27.94" x2="127" y2="20.32" width="0.1524" layer="91"/>
<junction x="127" y="20.32"/>
</segment>
<segment>
<pinref part="U$1" gate="G$1" pin="GND1"/>
<wire x1="63.5" y1="22.86" x2="55.88" y2="22.86" width="0.1524" layer="91"/>
<wire x1="55.88" y1="22.86" x2="55.88" y2="20.32" width="0.1524" layer="91"/>
<pinref part="GND4" gate="1" pin="GND"/>
</segment>
<segment>
<pinref part="GND2" gate="1" pin="GND"/>
<pinref part="IC1" gate="G$1" pin="AGND"/>
<wire x1="43.18" y1="25.4" x2="43.18" y2="22.86" width="0.1524" layer="91"/>
<wire x1="17.78" y1="25.4" x2="43.18" y2="25.4" width="0.1524" layer="91"/>
</segment>
<segment>
<pinref part="J1" gate="G$1" pin="2"/>
<pinref part="GND5" gate="1" pin="GND"/>
<wire x1="53.34" y1="45.72" x2="53.34" y2="43.18" width="0.1524" layer="91"/>
</segment>
</net>
<net name="MCLK" class="0">
<segment>
<pinref part="IC1" gate="G$1" pin="11"/>
<wire x1="-17.78" y1="-2.54" x2="-38.1" y2="-2.54" width="0.1524" layer="91"/>
<wire x1="-38.1" y1="-2.54" x2="-38.1" y2="-7.62" width="0.1524" layer="91"/>
<wire x1="-38.1" y1="-7.62" x2="-38.1" y2="-35.56" width="0.1524" layer="91"/>
<wire x1="-38.1" y1="-35.56" x2="-71.12" y2="-35.56" width="0.1524" layer="91"/>
<pinref part="VS1053_BREAKOUT_JP3" gate="A" pin="11"/>
<label x="-29.972" y="-2.032" size="1.524" layer="95"/>
<label x="-35.56" y="-7.62" size="1.27" layer="95" xref="yes"/>
<wire x1="-38.1" y1="-7.62" x2="-35.56" y2="-7.62" width="0.1524" layer="91"/>
<junction x="-38.1" y="-7.62"/>
</segment>
<segment>
<pinref part="U$1" gate="G$1" pin="11-MCLK"/>
<wire x1="63.5" y1="-7.62" x2="60.96" y2="-7.62" width="0.1524" layer="91"/>
<label x="60.96" y="-7.62" size="1.27" layer="95" rot="R180" xref="yes"/>
</segment>
</net>
<net name="I2S0_RXD0" class="0">
<segment>
<pinref part="IC1" gate="G$1" pin="13"/>
<wire x1="17.78" y1="-5.08" x2="25.4" y2="-5.08" width="0.1524" layer="91"/>
<label x="25.4" y="-5.08" size="1.27" layer="95" xref="yes"/>
</segment>
<segment>
<pinref part="VS1053_BREAKOUT_JP3" gate="A" pin="13"/>
<wire x1="-71.12" y1="-40.64" x2="-63.5" y2="-40.64" width="0.1524" layer="91"/>
<label x="-63.5" y="-40.64" size="1.27" layer="95" xref="yes"/>
</segment>
</net>
<net name="I2S0_RX_BCLK" class="0">
<segment>
<pinref part="VS1053_BREAKOUT_JP3" gate="A" pin="12"/>
<wire x1="-71.12" y1="-38.1" x2="-63.5" y2="-38.1" width="0.1524" layer="91"/>
<label x="-63.5" y="-38.1" size="1.27" layer="95" xref="yes"/>
</segment>
<segment>
<pinref part="IC1" gate="G$1" pin="36/A17"/>
<wire x1="17.78" y1="-22.86" x2="25.4" y2="-22.86" width="0.1524" layer="91"/>
<label x="25.4" y="-22.86" size="1.27" layer="95" xref="yes"/>
</segment>
</net>
<net name="I2S0_RX_FS" class="0">
<segment>
<pinref part="IC1" gate="G$1" pin="28"/>
<wire x1="-17.78" y1="-20.32" x2="-35.56" y2="-20.32" width="0.1524" layer="91"/>
<wire x1="-35.56" y1="-20.32" x2="-35.56" y2="-33.02" width="0.1524" layer="91"/>
<pinref part="VS1053_BREAKOUT_JP3" gate="A" pin="10"/>
<wire x1="-35.56" y1="-33.02" x2="-71.12" y2="-33.02" width="0.1524" layer="91"/>
<label x="-33.528" y="-19.304" size="1.524" layer="95"/>
</segment>
</net>
<net name="I2S0_TX_BCLK" class="0">
<segment>
<pinref part="IC1" gate="G$1" pin="9"/>
<wire x1="-17.78" y1="2.54" x2="-30.48" y2="2.54" width="0.1524" layer="91"/>
<label x="-30.48" y="2.54" size="1.27" layer="95" rot="R180" xref="yes"/>
</segment>
<segment>
<pinref part="U$1" gate="G$1" pin="9-BCLK"/>
<wire x1="63.5" y1="-2.54" x2="60.96" y2="-2.54" width="0.1524" layer="91"/>
<label x="60.96" y="-2.54" size="1.27" layer="95" rot="R180" xref="yes"/>
</segment>
</net>
<net name="I2S0_TX_FS" class="0">
<segment>
<pinref part="IC1" gate="G$1" pin="23/A9"/>
<wire x1="17.78" y1="20.32" x2="25.4" y2="20.32" width="0.1524" layer="91"/>
<label x="25.4" y="20.32" size="1.27" layer="95" xref="yes"/>
</segment>
<segment>
<pinref part="U$1" gate="G$1" pin="23-LRCLK"/>
<wire x1="104.14" y1="15.24" x2="106.68" y2="15.24" width="0.1524" layer="91"/>
<label x="106.68" y="15.24" size="1.27" layer="95" xref="yes"/>
</segment>
</net>
<net name="I2S0_TXDO" class="0">
<segment>
<pinref part="IC1" gate="G$1" pin="22/A8"/>
<wire x1="17.78" y1="17.78" x2="25.4" y2="17.78" width="0.1524" layer="91"/>
<label x="25.4" y="17.78" size="1.27" layer="95" xref="yes"/>
</segment>
<segment>
<pinref part="U$1" gate="G$1" pin="22-DIN"/>
<wire x1="104.14" y1="12.7" x2="106.68" y2="12.7" width="0.1524" layer="91"/>
<label x="106.68" y="12.7" size="1.27" layer="95" xref="yes"/>
</segment>
</net>
<net name="SCL0" class="0">
<segment>
<pinref part="IC1" gate="G$1" pin="19/A5"/>
<wire x1="17.78" y1="10.16" x2="25.4" y2="10.16" width="0.1524" layer="91"/>
<label x="25.4" y="10.16" size="1.27" layer="95" xref="yes"/>
</segment>
<segment>
<pinref part="U$1" gate="G$1" pin="19-SCL"/>
<wire x1="104.14" y1="5.08" x2="106.68" y2="5.08" width="0.1524" layer="91"/>
<label x="106.68" y="5.08" size="1.27" layer="95" xref="yes"/>
</segment>
</net>
<net name="SDA0" class="0">
<segment>
<pinref part="IC1" gate="G$1" pin="18/A4"/>
<wire x1="17.78" y1="7.62" x2="25.4" y2="7.62" width="0.1524" layer="91"/>
<label x="25.4" y="7.62" size="1.27" layer="95" xref="yes"/>
</segment>
<segment>
<pinref part="U$1" gate="G$1" pin="18-SDA"/>
<wire x1="104.14" y1="2.54" x2="106.68" y2="2.54" width="0.1524" layer="91"/>
<label x="106.68" y="2.54" size="1.27" layer="95" xref="yes"/>
</segment>
</net>
<net name="+3V3" class="0">
<segment>
<pinref part="IC1" gate="G$1" pin="3V3"/>
<wire x1="17.78" y1="22.86" x2="25.4" y2="22.86" width="0.1524" layer="91"/>
<wire x1="25.4" y1="22.86" x2="25.4" y2="33.02" width="0.1524" layer="91"/>
<pinref part="+3V1" gate="G$1" pin="+3V3"/>
</segment>
<segment>
<pinref part="U$1" gate="G$1" pin="3.3V"/>
<wire x1="104.14" y1="17.78" x2="111.76" y2="17.78" width="0.1524" layer="91"/>
<wire x1="111.76" y1="17.78" x2="111.76" y2="27.94" width="0.1524" layer="91"/>
<pinref part="C3" gate="G$1" pin="1"/>
<wire x1="111.76" y1="27.94" x2="111.76" y2="35.56" width="0.1524" layer="91"/>
<wire x1="111.76" y1="27.94" x2="114.3" y2="27.94" width="0.1524" layer="91"/>
<junction x="111.76" y="27.94"/>
<pinref part="+3V2" gate="G$1" pin="+3V3"/>
</segment>
</net>
</nets>
</sheet>
</sheets>
</schematic>
</drawing>
<compatibility>
<note version="8.2" severity="warning">
Since Version 8.2, EAGLE supports online libraries. The ids
of those online libraries will not be understood (or retained)
with this version.
</note>
<note version="8.3" severity="warning">
Since Version 8.3, EAGLE supports URNs for individual library
assets (packages, symbols, and devices). The URNs of those assets
will not be understood (or retained) with this version.
</note>
<note version="8.3" severity="warning">
Since Version 8.3, EAGLE supports the association of 3D packages
with devices in libraries, schematics, and board files. Those 3D
packages will not be understood (or retained) with this version.
</note>
</compatibility>
</eagle>
